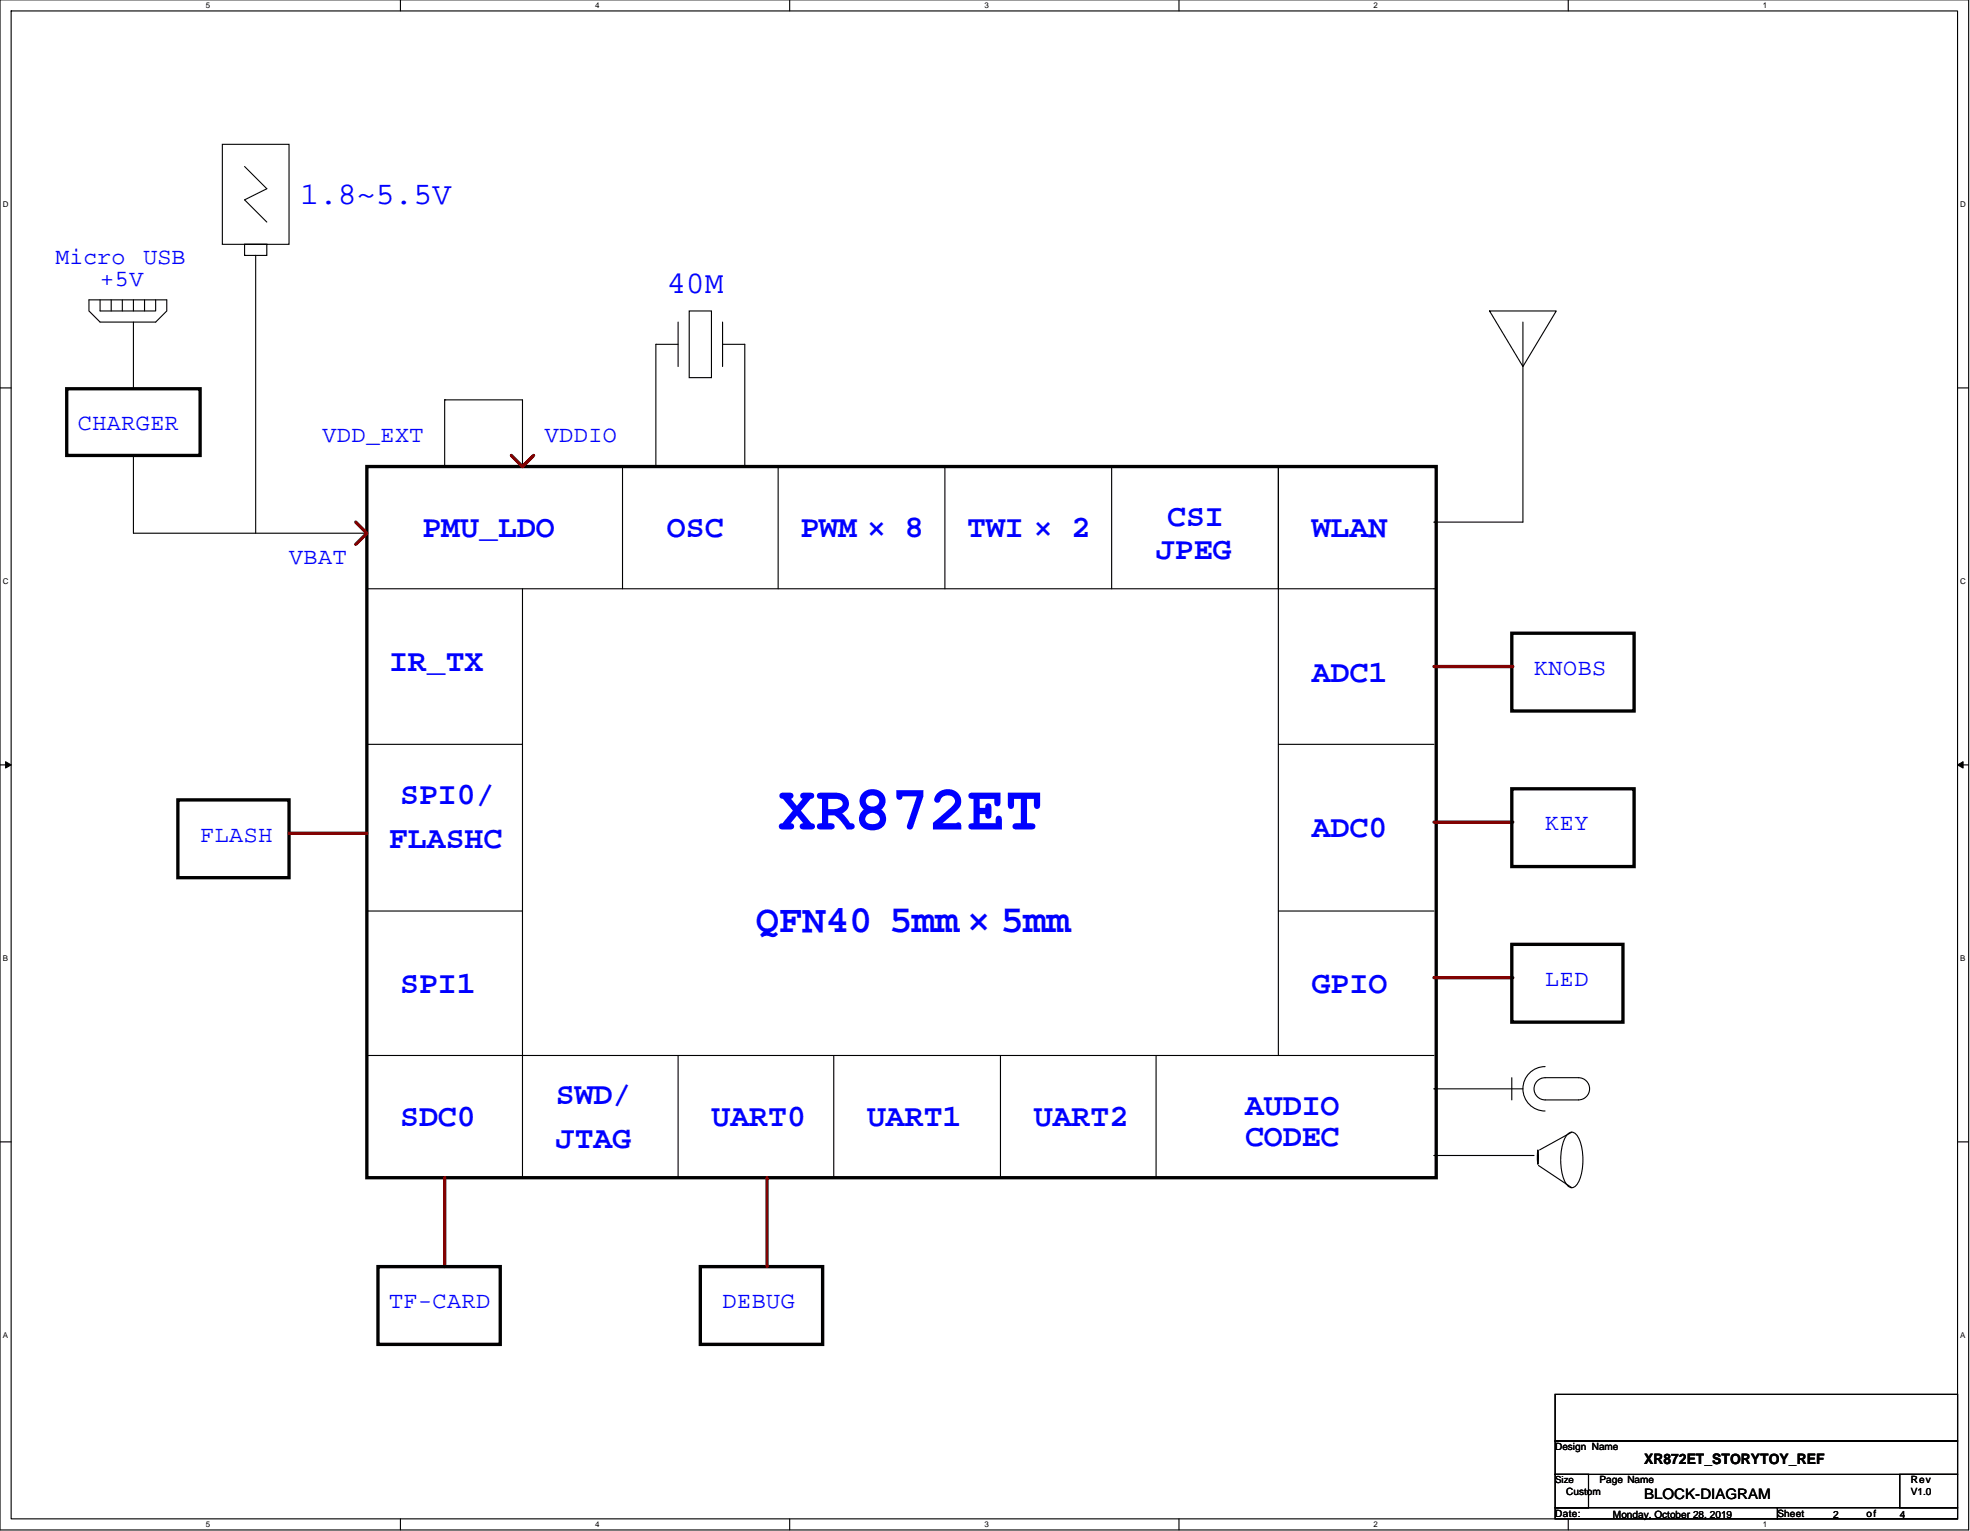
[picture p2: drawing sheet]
<svg xmlns="http://www.w3.org/2000/svg" width="450mm" height="350mm" viewBox="0 0 450 350" stroke-linecap="round" stroke-linejoin="round" font-family="sans-serif">
<path d="M0 0h449.8v349.7h-449.8zM2.5 2.5h444.8v344.7h-444.8z" fill="none" stroke="#000" stroke-width=".25"/>
<g fill="#fff">
<path d="M47 .2h1v2h-1z"/>
<path d="M47 347.4h1v2.1h-1z"/>
</g>
<path d="M91.5 0v2.5M91.5 347.2v2.5" fill="none" stroke="#000" stroke-width=".25"/>
<g fill="#fff">
<path d="M136 .2h1v2h-1z"/>
<path d="M136 347.4h1v2.1h-1z"/>
</g>
<path d="M180.4 0v2.5M180.4 347.2v2.5" fill="none" stroke="#000" stroke-width=".25"/>
<g fill="#fff">
<path d="M224.9 .2h1v2h-1z"/>
<path d="M224.9 347.4h1v2.1h-1z"/>
</g>
<path d="M269.4 0v2.5M269.4 347.2v2.5" fill="none" stroke="#000" stroke-width=".25"/>
<g fill="#fff">
<path d="M313.9 .2h1v2h-1z"/>
<path d="M313.9 347.4h1v2.1h-1z"/>
</g>
<path d="M358.3 0v2.5M358.3 347.2v2.5" fill="none" stroke="#000" stroke-width=".25"/>
<g fill="#fff">
<path d="M402.8 .2h1v2h-1z"/>
<path d="M402.8 347.4h1v2.1h-1z"/>
<path d="M.6 45.6h1.4v2h-1.4z"/>
<path d="M447.9 45.6h1.3v2h-1.3z"/>
<path d="M.6 131.8h1.4v2h-1.4z"/>
<path d="M447.9 131.8h1.3v2h-1.3z"/>
</g>
<path d="M0 88.7h2.5M447.3 88.7h2.5" fill="none" stroke="#000" stroke-width=".25"/>
<g fill="#fff">
<path d="M.6 217.9h1.3v2.1h-1.3z"/>
<path d="M447.9 217.9h1.2v2.1h-1.2z"/>
</g>
<path d="M0 174.8h2.5M447.3 174.8h2.5" fill="none" stroke="#000" stroke-width=".25"/>
<path d="M1.3 174.1l1.2 .7-1.2 .8zM447.3 174.8l1.3-.7v1.5z" fill="#000" stroke="#000" stroke-width=".23"/>
<g fill="#fff">
<path d="M.6 304.1h1.3v2h-1.3z"/>
<path d="M447.9 304.1h1.2v2h-1.2z"/>
</g>
<g fill="none" stroke="#000" stroke-width=".25">
<path d="M50.8 33h15.2v22.8h-15.2zM55.9 38.1l5.1 5-5.1 2.6 5.1 5.1M55.9 55.8h5.1v2.6h-5.1zM58.4 58.4v63.5M20.3 68.5h17.8v2.6l-2.5 2.5h-12.7l-2.6-2.5zM22.9 68.5v2.6h12.7v-2.6M25.4 68.5v2.6M27.9 68.5v2.6M30.5 68.5v2.6M30.5 73.6v15.3M33 68.5v2.6M154.9 78.7h-5v27.9"/>
<path d="M154.9 73.6v10.2M157.5 71.1h5.1v15.2h-5.1zM165.1 78.7h5.1v27.9M165.1 73.6v10.2M340.4 71.1h15.2l-7.6 12.7zM348 73.6v45.7h-20.3M101.6 91.4h17.8v15.2M101.6 91.4v15.2M101.6 91.4h.1M30.5 104.1v17.8h53.3M142.2 106.6v28M177.8 106.6v28"/>
<path d="M215.9 106.6v28M254 106.6v28M292.1 106.6h.1M292.1 106.6v28M292.1 106.6v134.7M327.7 119.3h.1M83.8 134.6h243.9M119.4 134.6v134.6M327.7 134.6h.1M83.8 170.1h.1M83.8 170.1h35.6M292.1 170.1h35.6"/>
<path d="M83.8 208.2h.1M83.8 208.2h35.6M292.1 208.2h35.6M83.8 241.3h.1M83.8 241.3h208.3M119.4 241.3h.1M154.9 241.3v27.9M190.5 241.3v27.9M228.6 241.3v27.9M264.2 241.3v27.9M292.1 241.3h35.6M327.7 248.9h.1"/>
<path d="M327.7 248.9h20.3M345.4 246.3v5.1M353.1 246.3a2.54 2.54 0 0 0-2.6 2.6 2.54 2.54 0 0 0 2.6 2.5M353.1 243.8a5.1 5.1 0 0 0-5.1 5.1 5.1 5.1 0 0 0 5.1 5.1M353.1 246.3h7.6a2.54 2.54 0 0 1 2.5 2.6 2.54 2.54 0 0 1-2.5 2.5h-7.6M358.3 259.2a1.31 1.31 0 0 1 2.1 .5 12.6 12.6 0 0 1 0 10.9 1.38 1.38 0 0 1-1.2 .9 1.38 1.38 0 0 1-1.3-.9 12.6 12.6 0 0 1 0-10.9zM359.2 258.8l-7.4 4.1M0 261h2.5M119.4 269.2h.1M327.7 264.1h22.8M327.7 264.1h.1M351.4 262.9l.1 1.6-.1 1.6-.1-1.6z"/>
<path d="M351.5 266.4l7.7 5.1M447.3 261h2.5"/>
</g>
<path d="M15.2 88.9h30.5v15.2h-30.5zM83.8 106.6h244.4v162.6h-244.4zM40.6 182.8h25.4v17.8h-25.4zM86.4 289.5h27.9v17.8h-27.9zM160 289.5h28v17.8h-28z" fill="none" stroke="#000" stroke-width=".76"/>
<path d="M81.3 119.3l2.5 2.6-2.5 2.5M116.8 104.1l2.6 2.5 2.5-2.5M66 190.5h17.8M327.7 223.5h17.7M101.6 269.2v20.3M175.3 269.2v20.3" fill="none" stroke="#800000" stroke-width=".76"/>
<circle cx="345.4" cy="223.5" r=".38" fill="#800000"/>
<path d="M345.4 144.7h28v17.8h-28zM345.4 215.9h25.4v17.7h-25.4z" fill="none" stroke="#000" stroke-width=".76"/>
<path d="M327.7 152.4h17.7" fill="none" stroke="#800000" stroke-width=".76"/>
<circle cx="345.4" cy="152.4" r=".38" fill="#800000"/>
<path d="M327.7 187.9h17.7" fill="none" stroke="#800000" stroke-width=".76"/>
<circle cx="345.4" cy="187.9" r=".38" fill="#800000"/>
<path d="M345.4 180.3h28v17.8h-28z" fill="none" stroke="#000" stroke-width=".76"/>
<path d="M178.3 181.4l.4-.2h1.7a.74 .74 0 0 1 .9 .5 .74 .74 0 0 1-.5 .9l1.3 1.6 1.3-1.6a.74 .74 0 0 1-.5-.9 .74 .74 0 0 1 .9-.5h1.3a.73 .73 0 0 1 1 .6 .73 .73 0 0 1-.9 .8l-2.2 2.7 2.4 2.9a.73 .73 0 0 1 .8 .8 .73 .73 0 0 1-.9 .6h-1.6a.73 .73 0 0 1-1-.6 .73 .73 0 0 1 .8-.8l-1.4-1.8-1.4 1.8a.73 .73 0 0 1 .8 .8 .73 .73 0 0 1-1 .6h-1.6a.73 .73 0 0 1-.9-.6 .73 .73 0 0 1 .8-.8l2.4-2.9-2.3-2.7a.72 .72 0 0 1-.7-.4 .72 .72 0 0 1 .1-.8zM186.9 181.4l.7-.2h3.2a2.62 2.62 0 0 1 3 3.5l-.7 .8-.7 .4 1.9 2.3a.75 .75 0 0 1 1 .6 .75 .75 0 0 1-1 .8h-.8l-1.3-1.9-1.5-1.3h-1.5v1.8h.6a.74 .74 0 0 1 .9 .7 .74 .74 0 0 1-.9 .7h-2.2a.74 .74 0 0 1-.9-.7 .74 .74 0 0 1 .9-.7h.2v-5.6a.79 .79 0 0 1-1-.2 .79 .79 0 0 1 .1-1zM189.2 182.6v2.4h1.2a1.73 1.73 0 0 0 2.1-1.6l-.4-.5-.5-.2zM197.2 181.2a2.97 2.97 0 0 1 3.4-.6 2.97 2.97 0 0 1 1.7 3l-.3 .8-.6 .7a2.65 2.65 0 0 1 .9 3.1 2.65 2.65 0 0 1-2.9 1.6 2.65 2.65 0 0 1-2.9-1.6 2.65 2.65 0 0 1 .9-3.1 2.55 2.55 0 0 1-.2-3.9zM198.2 182.2a1.32 1.32 0 0 0-.1 1.7 1.32 1.32 0 0 0 1.6 .4 1.31 1.31 0 0 0 1.1-1.6 1.31 1.31 0 0 0-1.8-.9zM198.2 186.3a1.17 1.17 0 0 0-.4 1.3 1.17 1.17 0 0 0 1.2 .8 1.48 1.48 0 0 0 2-1.4 1.74 1.74 0 0 0-2.8-.7zM204.8 180.6h6.2v1.4l-2.3 6.9a.75 .75 0 0 1-1 .7 .75 .75 0 0 1-.4-1.2l2.2-6.4h-3.3a.73 .73 0 0 1-.8 .8 .73 .73 0 0 1-.6-.9zM214.3 181.2a3.1 3.1 0 0 1 3.7-.5 3.1 3.1 0 0 1 1.5 3.3l-.9 1.3-3.3 2.9h3.2a.72 .72 0 0 1 .9-.1 .72 .72 0 0 1 .3 .8v.7h-6.5v-1.5l2.4-2.1a6.2 6.2 0 0 0 2.6-2.9 1.81 1.81 0 0 0-1.8-1.3 1.81 1.81 0 0 0-1.7 1.5 .79 .79 0 0 1-1.1-.1 .79 .79 0 0 1 .1-1.1zM221.5 181.4l.7-.2h6.4v2.1a.74 .74 0 0 1-.7 1 .74 .74 0 0 1-.7-1v-.7h-3.3v2.1h1.2a.75 .75 0 0 1 .7-1.1 .75 .75 0 0 1 .7 1v1.6a.76 .76 0 0 1-.7 .9 .76 .76 0 0 1-.7-1h-1.2v2.1h3.6v-.8a.74 .74 0 0 1 .7-.9 .74 .74 0 0 1 .7 .9v2.2h-6.7a.74 .74 0 0 1-.9-.7 .74 .74 0 0 1 .9-.7h.2v-5.6a.79 .79 0 0 1-.9-.2 .79 .79 0 0 1 0-1zM230.3 181.2h7.4v2.8a.74 .74 0 0 1-.7 .9 .74 .74 0 0 1-.8-.9v-1.4h-1.5v5.6h.9a.74 .74 0 0 1 1 .7 .74 .74 0 0 1-1 .7h-3.3a.74 .74 0 0 1-.9-.7 .74 .74 0 0 1 .9-.7h1v-5.6h-1.6v1.4a.74 .74 0 0 1-.7 .9 .74 .74 0 0 1-.7-.9z" fill="#00f"/>
<path d="M355.4 318.7h91.9v10.7h-91.9zM355.4 329.4h91.9v7.6h-91.9zM355.4 337h7.6v7.6h-7.6zM434.1 337h13.2v7.6h-13.2zM355.4 344.6h50.8v2.6h-50.8zM406.2 344.6h41.1v2.6h-41.1z" fill="none" stroke="#000" stroke-width=".25"/>
<text font-size="8.9" fill="#00f" x="172.7" y="213.1">QFN40 5mm× 5mm</text>
<g font-size="7.2" fill="#00f">
<text x="68.6" y="46.6">1.8~5.5V</text>
<text x="152.4" y="66.9">40M</text>
<text x="96.5" y="122.8">PMU_LDO</text>
<text x="152.4" y="122.8">OSC</text>
<text x="182.9" y="122.8">PWM × 8</text>
<text x="221" y="122.8">TWI × 2</text>
<text x="266.7" y="120.3">CSI</text>
<text x="299.7" y="122.8">WLAN</text>
<text x="264.2" y="127.9">JPEG</text>
<text x="88.9" y="153.3">IR_TX</text>
<text x="299.7" y="155.8">ADC1</text>
<text x="91.4" y="183.7">SPI0/</text>
<text x="299.7" y="191.4">ADC0</text>
<text x="88.9" y="193.9">FLASHC</text>
<text x="91.4" y="226.9">SPI1</text>
<text x="299.7" y="226.9">GPIO</text>
<text x="91.4" y="257.4">SDC0</text>
<text x="127" y="252.3">SWD/</text>
<text x="162.6" y="257.4">UART0</text>
<text x="198.1" y="257.4">UART1</text>
<text x="236.2" y="257.4">UART2</text>
<text x="284.5" y="254.9">AUDIO</text>
<text x="127" y="262.5">JTAG</text>
<text x="284.5" y="262.1">CODEC</text>
</g>
<g font-size="5.3" fill="#00f">
<text x="12.7" y="60.3">Micro</text>
<text x="22.9" y="65.4">+5V</text>
<text x="32.8" y="60.3">USB</text>
<text x="17.8" y="98.4">CHARGER</text>
<text x="73.7" y="100.9">VDD_EXT</text>
<text x="124.5" y="100.9">VDDIO</text>
<text x="66" y="128.9">VBAT</text>
<text x="350.5" y="154.3">KNOBS</text>
<text x="353.1" y="189.8">KEY</text>
<text x="45.7" y="192.4">FLASH</text>
<text x="353.1" y="225.4">LED</text>
<text x="88.9" y="299">TF-CARD</text>
<text x="165.1" y="299">DEBUG</text>
</g>
<g font-size="3.3">
<text x="375.7" y="334.7">XR872ET_STORYTOY_REF</text>
<text x="375.7" y="342.6">BLOCK-DIAGRAM</text>
</g>
<g font-size="2.3">
<text x="355.4" y="331.5">Design Name</text>
<text x="357.9" y="341.6">Custom</text>
<text x="365.5" y="339.1">Page Name</text>
<text x="436.6" y="339.1">Rev</text>
<text x="436.6" y="341.6">V1.0</text>
<text x="355.4" y="346.7">Date:</text>
<text x="368.6" y="347">Monday, October 28, 2019</text>
<text x="406.2" y="346.7">Sheet</text>
<text x="418.9" y="347">2</text>
<text x="426.5" y="346.7">of</text>
<text x="434.1" y="347">4</text>
</g>
<text font-size="2.2" x="355.4" y="339">Size</text>
<g font-size="1.8">
<text x="47" y="1.9">5</text>
<text x="136" y="1.9">4</text>
<text x="224.9" y="1.9">3</text>
<text x="313.9" y="1.9">2</text>
<text x="402.8" y="1.9">1</text>
<text x=".6" y="47.2">D</text>
<text x="447.9" y="47.2">D</text>
<text x=".6" y="133.4">C</text>
<text x="447.9" y="133.4">C</text>
<text x=".6" y="219.6">B</text>
<text x="447.9" y="219.6">B</text>
<text x=".6" y="305.7">A</text>
<text x="447.9" y="305.7">A</text>
<text x="47" y="349.1">5</text>
<text x="136" y="349.1">4</text>
<text x="224.9" y="349.1">3</text>
<text x="313.9" y="349.1">2</text>
<text x="402.8" y="349.1">1</text>
</g>
</svg>
